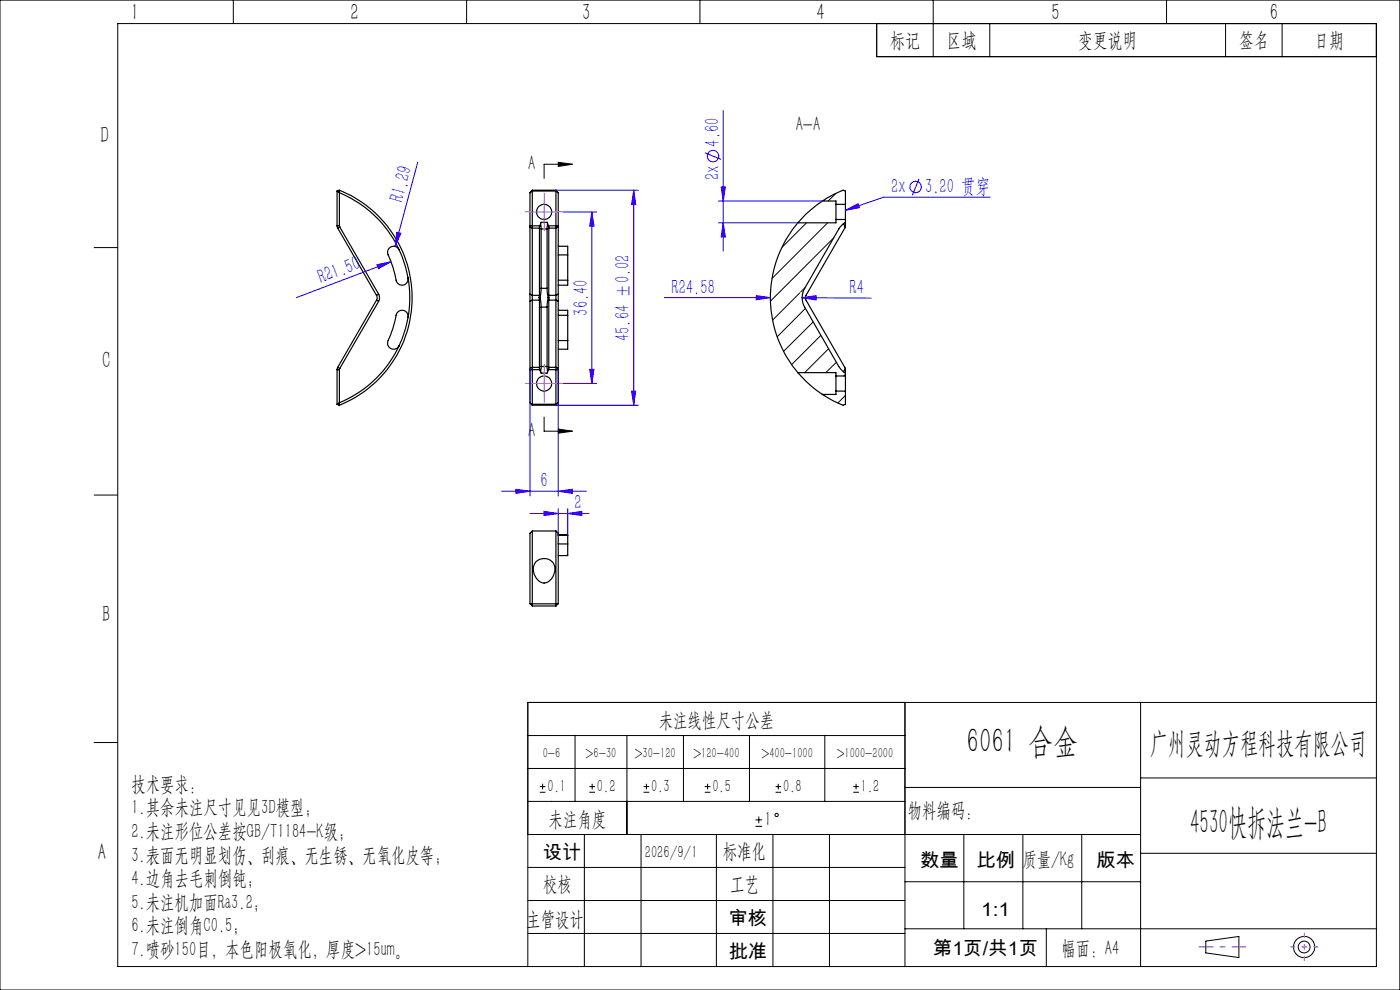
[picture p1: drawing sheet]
<svg xmlns="http://www.w3.org/2000/svg" width="297mm" height="210mm" viewBox="0 0 297 210" stroke-linecap="round" stroke-linejoin="round" font-family="sans-serif">
<g fill="none" stroke="#000" stroke-width=".25">
<path d="M71.5 47.9l.1 .5M71.5 47.9h.5M71.5 40.5l.5 .4M71.5 40.5v7.4M71.6 48.4l8.3 14.2M72 40.3a24.6 24.6 0 0 1 15.4 22.9 24.6 24.6 0 0 1-15.4 22.8M72 40.3l-.5 .2M72 40.3v.6M72 47.9l.1 .2M72 40.9a24.2 24.2 0 0 1 12.7 12.1M72 40.9v7M72.1 48.1l-.5 .3"/>
<path d="M72.1 48.1l8.2 14.3M84.7 53a1.29 1.29 0 0 0-1.8-.7 1.29 1.29 0 0 0-.6 1.8 21.2 21.2 0 0 1 1.8 5.5 1.3 1.3 0 0 0 1.5 .9 1.3 1.3 0 0 0 1-1.5M84.7 53a26.2 26.2 0 0 1 1.9 6M86.6 59a24.6 24.6 0 0 1 0 8.3M112.4 47.9v.2M112.4 40.9v7M112.4 48.1v14.3M112.4 47.9h2.1M112.4 48.1l.5 .3M112.4 40.9l.5-.4h5l.5 .4M112.9 40.3v8.1M112.9 48.4v14.2"/>
<path d="M112.9 40.3l-.5 .6M112.9 48.4h1.5M112.9 40.3h5M114.4 48.4v14.2M114.5 47.9l-.1 .5M114.5 47.9l.3-.7h1.3l.2 .7M114.7 47.4l.1 1.2M114.8 48.6h1.3M114.8 48.6v12.6M116.1 48.6v12.6M116.2 47.4l-.1 1.2M116.3 47.9l.1 .5"/>
<path d="M116.3 47.9h2.1M116.4 48.4h1.5M116.4 48.4v14.2M117.9 40.3v8.1M117.9 48.4v14.2M117.9 40.3l.5 .6M118.4 47.9v.2M118.4 52.2h2v1.9M118.4 40.9v7M118.4 48.1v14.3M118.4 48.1l-.5 .3M118.4 54.1h2"/>
<path d="M118.4 59.4h2M120.4 54.1v5.3M120.4 59.4v1.1h-2M169.3 47.3a24.6 24.6 0 0 0 0 31.7M174.4 42.6a26.3 26.3 0 0 0-5.1 4.7M174.4 42.6l2.2-1.2 2.3-1.1 .5 .2v2.8M174.4 42.6h2.9v.7M177.3 43.3v3.3M177.3 46.6v.7h-8M177.3 46.6h2.1M177.3 43.3h2.1M178.9 47.4l.4 .7"/>
<path d="M179.3 48.1l-8.3 14.5-.1 .5M179.4 47.2l-1.5 1.4-7.2 12.6a4 4 0 0 0 0 3.9l7.2 12.6 1.5 1.5M179.4 43.3v3.3M179.4 46.6l-.1 1.5M71.5 78.4h.5M71.5 78.4v7.4M71.6 77.9l-.1 .5M71.6 77.9l.5 .3M72 78.4v7M72.1 78.2l-.1 .2M79.9 62.6l.1 .4-.1 .7M79.9 63.7l-8.3 14.2"/>
<path d="M79.9 63.7l.4 .2M80.3 62.4a1.72 1.72 0 0 1 0 1.5M80.3 62.4l-.4 .2M80.3 63.9l-8.2 14.3M84.7 73.3a24.2 24.2 0 0 1-12.7 12.1M86.6 67.3a1.29 1.29 0 0 0-1.1-1.5 1.29 1.29 0 0 0-1.5 1.1 22.4 22.4 0 0 1-1.7 5.6 1.28 1.28 0 0 0 .8 1.5 1.28 1.28 0 0 0 1.6-.7M86.6 67.3a26.2 26.2 0 0 1-1.9 6M112.4 78.2v.2M112.4 62.4v1.5M112.4 78.4h2.1M112.4 63.9v14.3M112.4 78.4v7"/>
<path d="M112.4 62.4l.5 .2M112.9 77.9v8.1M112.9 62.6v1.1M112.9 77.9l-.5 .3M112.9 63.7v14.2M112.9 77.9h1.5M112.9 63.7h1.5M112.9 63.7l-.5 .2M112.9 62.6h1.5M114.4 63.1v.6M114.4 63.1h.2M114.4 77.9l.1 .5"/>
<path d="M114.4 62.6v.5M114.4 63.7v14.2M114.5 78.4l.3 .8h1.3l.2-.8M114.6 63.1l.2 2M114.8 77.7l-.1 1.2M114.8 61.2l-.2 1.9M114.8 77.7h1.3M114.8 65.1v12.6M114.8 65.1h1.3M114.8 61.2h1.3M116.1 77.7l.1 1.2M116.1 61.2l.2 1.9"/>
<path d="M116.1 65.1v12.6M116.3 63.1l-.2 2M116.3 63.1h.2M116.3 78.4h2.1M116.4 77.9l-.1 .5M116.4 62.6l.1 .5M116.4 77.9h1.5M116.4 63.7v14.2M116.4 63.7h1.5M116.4 62.6h1.5M116.5 63.1l-.1 .6M117.9 77.9v8.1"/>
<path d="M117.9 62.6v1.1M117.9 63.7v14.2M117.9 77.9l.5 .3M117.9 63.7l.5 .2M118.4 78.2v.2M118.4 62.4v1.5M118.4 65.8h2v1.1M118.4 63.9v14.3M118.4 78.4v7M118.4 62.4l-.5 .2M118.4 72.2h2M118.4 66.9h2"/>
<path d="M120.4 72.2v1.9h-2M120.4 66.9v5.3M169.3 79a26.3 26.3 0 0 0 5.1 4.7M169.3 79h8v.8M170.1 63.1h.8M170.9 63.1l.1 .6 8.3 14.5M177.3 79.8v3.2M177.3 79.8h2.1M179.3 78.2l.1 1.6M179.3 78.2l-.4 .7M179.4 79.8v3.2M71.5 85.8l.5 .2"/>
<path d="M72 85.4v.6M72 85.4l-.5 .4M112.4 85.4l.5 .6M112.4 85.4l.5 .4h5l.5-.4M112.9 86h5M118.4 85.4l-.5 .6M177.3 83v.7h-2.9M177.3 83h2.1M179.4 83v2.8l-.5 .2-2.3-1.1-2.2-1.2M112.9 112.6v15.5M112.9 112.6l-.5 .5v14.9M112.9 112.6h5"/>
<path d="M113.6 119.2a2.38 2.38 0 0 1 3.3-.3 2.38 2.38 0 0 1 .5 3.3 1.97 1.97 0 0 1-1.9 1.4 1.97 1.97 0 0 1-1.9-1.3 2.77 2.77 0 0 1 0-3.1zM117.9 112.6l.5 .5v.4M117.9 112.6v15.5M118.4 113.5v1.9M118.4 115.4v12.6M118.4 113.5h2M118.4 115.4h2M120.4 115.4v2.5h-2M120.4 113.5v1.9M120.4 113.5h.1M112.4 128l.5 .1M112.4 128l.5 .5"/>
<path d="M112.9 128.1v.4M112.9 128.1h5M112.9 128.5h5M117.9 128.1v.4M118.4 128l-.5 .1M118.4 128l-.5 .5"/>
<circle cx="115.4" cy="45" r="1.6"/>
<circle cx="115.4" cy="81.4" r="1.6"/>
</g>
<g fill="none" stroke="#000" stroke-width=".21">
<path d="M0 0h297v210h-297zM25 5h267v200h-267zM49.5 0v5M99 0v5M148.5 0v5M186 5v7h106M198 0v12M210 5v7M247.5 0v5M260 5v7M272 5v7M118.4 34.4l3 .4-3 .5z"/>
<path d="M121.4 34.8h-6v3M20 52.5h5M171.1 47.3l-5.2 5.1M175.6 47.3l-11.8 11.7M176.9 50.4l-13.5 13.5M177.3 41.1l-1.6 1.5M169.7 62.2l-5.8 5.7M170.7 61.1l-.8 .8M170.9 65.4l-6 6M172.5 68.3l-6.3 6.2M174.1 71.1l-6.1 6.2M175.8 74l-5.1 5"/>
<path d="M177.4 76.8l-2.2 2.2M179.4 79.4l-.4 .4M115.4 88.5v3h6M118.4 91l3 .5-3 .4zM175.1 83.7l-.3 .2M179.4 83.9l-1.6 1.6M20 105h5M20 157.5h5M112 156h80M122 156v14M133 156v21M145 156v14"/>
<path d="M159 156v14M175 156v14M192 149v56M242 149v56M292 149h-180v56M112 177h130M112 163h80M112 170h80M114.5 168.1h1.2M114.5 166.9h1.2M115.1 166.3v1.2M124 177v28"/>
<path d="M125 168.1h1.2M125 166.9h1.2M125.6 166.3v1.2M136 177v28M136.5 168.1h1.2M136.5 166.9h1.2M137.1 166.3v1.2M149.5 168.1h1.2M149.5 166.9h1.2M150.1 166.3v1.2M152 177v28M160.3 175.3h1.4"/>
<path d="M160.3 173.9h1.4M161 173.2v1.4M164 177v28M164.5 168.1h1.2M164.5 166.9h1.2M165.1 166.3v1.2M176 177v28M181 168.1h1.2M181 166.9h1.2M181.6 166.3v1.2M192 167h50M204.5 177v20"/>
<path d="M217 177v20M229.5 177v20M242 165h50M112 198h80M112 191h80M112 184h80M192 197h100M192 187h50M222 197v8M242 181h50M255.8 199.6l7-1v4.5l-7-1z"/>
<circle cx="164.7" cy="172.9" r=".35"/>
<circle cx="276.7" cy="200.9" r="2.25"/>
<circle cx="276.7" cy="200.9" r="1.24"/>
</g>
<g fill="none" stroke="#00f" stroke-width=".21">
<path d="M88.6 34.4l-4.8 17.9M149.5 32.4l3.5 1.4M153 39.6h.9l-.5 3zM153.4 23.5v29.8M194.9 38l-1.3 3.4M80 56.2l2.9-.7-2.6 1.5zM82.9 55.5l-20 7.6M84.2 49.3l.9 .2-1.3 2.8zM117.9 40.3h17.5M119.5 45h7M125.6 45v36.3M125.6 45l.4 3h-.9z"/>
<path d="M134.4 40.3v45.7M134.4 40.3l.5 3h-.9zM152.4 42.6h22M152.4 47.3h16.9M153.4 47.3l.5 3h-.9zM179.4 44.6l2.6-1.4 .4 .9zM179.4 44.6h.1M210 41.8h-22.5l-8.1 2.8M112.4 78.2v27M118.4 78.2v27M125.1 78.3h.9l-.4 3zM140.9 63.1h22.5"/>
<path d="M160.4 62.7l3 .4-3 .5zM170.1 63.1l3-.4v.9zM170.1 63.1l14.7 .1M117.9 86h17.5M119.5 81.3h7M134 83h.9l-.5 3zM106.4 104.2h18M109.4 103.8l3 .4-3 .5zM112.4 108.9h12.6M115.4 108.5l3 .4-3 .5zM118.4 107.9v5.6M118.4 104.2l3-.4v.9z"/>
<path d="M120.4 108.9l3-.4v.9zM120.4 107.9v5.6"/>
<circle cx="151.3" cy="33.1" r="1.21"/>
<circle cx="194.3" cy="39.7" r="1.21"/>
</g>
<path d="M112.9 44.9h-1.6M115.4 42.4v-1.6M115.4 47.4v1.6M117.9 44.9h1.6M115.4 78.8v-1.6M112.9 81.3h-1.6M115.4 83.8v1.6M117.9 81.3h1.6" fill="none" stroke="#f0f" stroke-width=".21" stroke-dasharray="30.5 1.3 1.3 1.3" stroke-linecap="butt"/>
<path d="M276.7 197.9v6M273.7 200.9h6" fill="none" stroke="#f0f" stroke-width=".21" stroke-dasharray="30.5 1.3 1.3 1.3" stroke-dashoffset="29.4" stroke-linecap="butt"/>
<path d="M254.3 200.9h10" fill="none" stroke="#f0f" stroke-width=".21" stroke-dasharray="30.5 1.3 1.3 1.3" stroke-dashoffset="27.4" stroke-linecap="butt"/>
<path d="M112.9 45h5M115.4 42.5v4.9M115.4 78.8v5M112.9 81.3h5" fill="none" stroke="#f0f" stroke-width=".21"/>
<path d="M118.4 34.4l3 .4-3 .5zM118.4 91l3 .5-3 .4z" fill="#000"/>
<g fill="#00f">
<path d="M160.4 62.7l3 .4-3 .5z"/>
<path d="M179.4 44.6l2.6-1.4 .4 .9z"/>
<path d="M170.1 63.1l3-.4v.9z"/>
<path d="M80 56.2l2.9-.7-2.6 1.5z"/>
<path d="M84.2 49.3l.9 .2-1.3 2.8z"/>
<path d="M118.4 104.2l3-.4v.9zM109.4 103.8l3 .4-3 .5z"/>
<path d="M120.4 108.9l3-.4v.9zM115.4 108.5l3 .4-3 .5z"/>
<path d="M134 83h.9l-.5 3zM134.4 40.3l.5 3h-.9z"/>
<path d="M125.6 45l.4 3h-.9zM125.1 78.3h.9l-.4 3zM153 39.6h.9l-.5 3zM153.4 47.3l.5 3h-.9z"/>
</g>
<g font-size="7.5">
<text x="205.1" y="159.8">6061 合金</text>
<text x="252.5" y="177">4530快拆法兰-B</text>
</g>
<text font-size="6.3" x="243.8" y="159.7">广州灵动方程科技有限公司</text>
<g font-size="5">
<text x="27.7" y="4.3">1</text>
<text x="74.4" y="4.3">2</text>
<text x="123.5" y="4.3">3</text>
<text x="173.2" y="4.3">4</text>
<text x="223.1" y="4.3">5</text>
<text x="269.4" y="4.3">6</text>
<text x="21.3" y="30.3">D</text>
<text x="21.7" y="78.1">C</text>
<text x="21.7" y="131.9">B</text>
<text x="20.7" y="182.5">A</text>
</g>
<g font-size="4.4">
<text x="188.9" y="9.9">标记</text>
<text x="200.9" y="9.9">区域</text>
<text x="228.7" y="9.9">变更说明</text>
<text x="262.9" y="9.9">签名</text>
<text x="278.8" y="9.9">日期</text>
<text x="168.8" y="27.9">A-A</text>
<text x="112.1" y="36.2">A</text>
<text x="112.1" y="92.8">A</text>
<text x="139.8" y="154.2">未注线性尺寸公差</text>
<text x="27.9" y="167.8">技术要求：</text>
<text x="27.9" y="172.8">1.其余未注尺寸见见3D模型；</text>
<text x="192.6" y="173.3">物料编码：</text>
<text x="27.9" y="177.8">2.未注形位公差按GB/T1184-K级；</text>
<text x="116.4" y="175.2">未注角度</text>
<text x="162.2" y="175.2">1</text>
<text x="27.9" y="182.8">3.表面无明显划伤、刮痕、无生锈、无氧化皮等；</text>
<text x="153.3" y="181.9">标准化</text>
<text x="27.9" y="187.8">4.边角去毛刺倒钝;</text>
<text x="115.2" y="188.9">校核</text>
<text x="154.9" y="188.9">工艺</text>
<text x="27.9" y="192.8">5.未注机加面Ra3.2；</text>
<text x="27.9" y="197.8">6.未注倒角C0.5；</text>
<text x="111.7" y="196.3">主管设计</text>
<text x="27.9" y="202.8">7.喷砂150目，本色阳极氧化，厚度&gt;15um。</text>
<text x="225.2" y="202.5">幅面：A4</text>
</g>
<g font-size="4.4" fill="#00f">
<text x="152.6" y="31.1" transform="rotate(-90 152.6 31.1)">4.60</text>
<text x="152.6" y="38.3" transform="rotate(-90 152.6 38.3)">2x</text>
<text x="189.1" y="41">2x</text>
<text x="196.3" y="41">3.20 贯穿</text>
<text x="85.4" y="43.1" transform="rotate(-75 85.4 43.1)">R1.29</text>
<text x="68.1" y="60.3" transform="rotate(-21 68.1 60.3)">R21.50</text>
<text x="142.5" y="62.3">R24.58</text>
<text x="180.3" y="62.3">R4</text>
<text x="124.7" y="67" transform="rotate(-90 124.7 67)">36.40</text>
<text x="133.6" y="72.3" transform="rotate(-90 133.6 72.3)">45.64 ±0.02</text>
<text x="114.7" y="103.3">6</text>
<text x="121.9" y="108">2</text>
</g>
<g font-size="4.1">
<text x="115.2" y="182.2">设计</text>
<text x="195.3" y="183.9">数量</text>
<text x="207.2" y="183.9">比例 质量/Kg</text>
<text x="232.6" y="183.9">版本</text>
<text x="154.6" y="196.3">审核</text>
<text x="208.2" y="194.2">1:1</text>
<text x="154.6" y="203.3">批准</text>
<text x="197.9" y="202.6">第1页/共1页</text>
</g>
<g font-size="3.8">
<text x="116.1" y="168">0.1</text>
<text x="126.6" y="168">0.2</text>
<text x="138.1" y="168">0.3</text>
<text x="151.1" y="168">0.5</text>
<text x="166.1" y="168">0.8</text>
<text x="182.6" y="168">1.2</text>
<text x="136.8" y="182">2026/9/1</text>
</g>
<g font-size="3.1">
<text x="115.1" y="160.7">0-6</text>
<text x="124.2" y="160.7">&gt;6-30</text>
<text x="134.6" y="160.7">&gt;30-120</text>
<text x="147.1" y="160.7">&gt;120-400</text>
<text x="161.5" y="160.7">&gt;400-1000</text>
<text x="177.5" y="160.7">&gt;1000-2000</text>
</g>
</svg>
